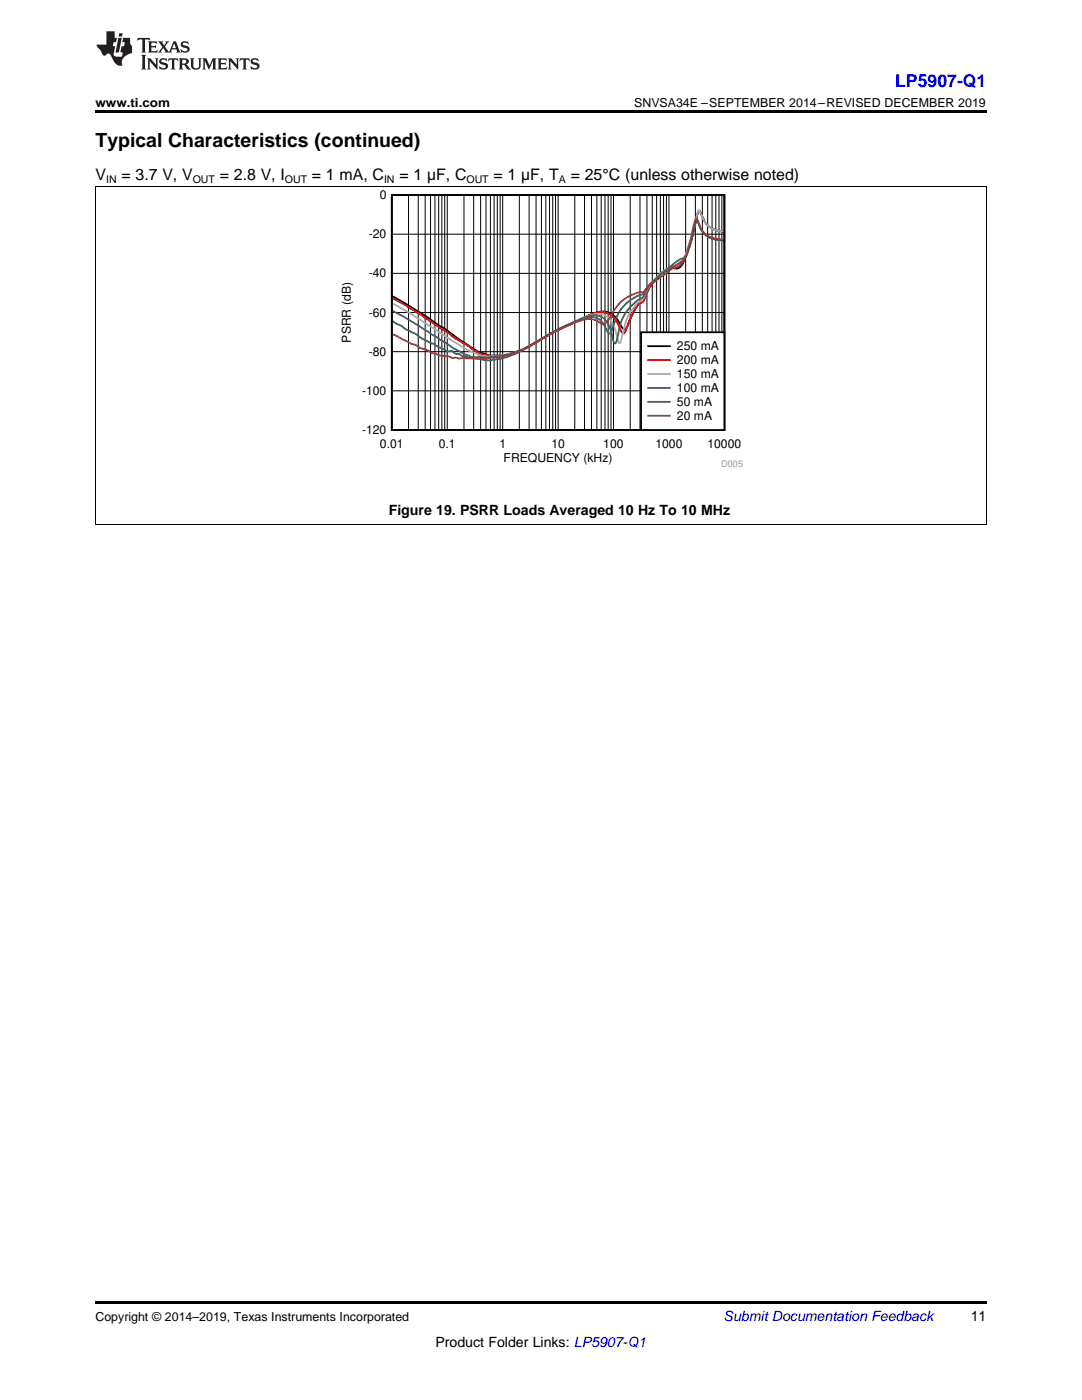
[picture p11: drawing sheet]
<svg xmlns="http://www.w3.org/2000/svg" width="216mm" height="279mm" viewBox="0 0 216 279" stroke-linecap="round" stroke-linejoin="round" font-family="sans-serif">
<path d="M19 259.7h177.8v.5h-177.8z" fill="#000"/>
<path d="M19.1 37.3v67.3M196.8 37.3v67.3M19 104.6h177.8" fill="none" stroke="#000" stroke-width=".2"/>
<path d="M67.6 38h80.7v55.3h-80.7z" fill-rule="evenodd" fill="#fff"/>
<path d="M78.2 38.9h66.3v46.9h-66.3zM144.4 46.2l-1-.1a4.2 4.2 0 0 1-3.4-3.1l-.5-1a13 13 0 0 0-1.1 4.1l-1.8 5.8a1.81 1.81 0 0 1-2 1.7 3.7 3.7 0 0 0-3.4 1.8 12.8 12.8 0 0 0-2.8 4.7 4.1 4.1 0 0 0-2.2 2.6l-.5 1.2a3.3 3.3 0 0 1-1.1 1.8 4.5 4.5 0 0 1-1.4-1.9 4 4 0 0 0-5.4-1l-6.5 3.1-6.9 3.8-1.4 .6-2 .5-2.1 .2a8.7 8.7 0 0 1-5.6-2.2l-9.3-6.4-5.6-3.2" fill="none" stroke="#000" stroke-width=".35"/>
<g fill="none" stroke="#000" stroke-width=".2">
<path d="M81.5 38.9v46.9M83.5 38.9v46.9M84.8 38.9v46.9M85.9 38.9v46.9M86.8 38.9v46.9M87.5 38.9v46.9M88.2 38.9v46.9M88.7 38.9v46.9M89.2 38.9v46.9M92.6 38.9v46.9M94.5 38.9v46.9M95.9 38.9v46.9"/>
<path d="M97 38.9v46.9M97.9 38.9v46.9M98.6 38.9v46.9M99.2 38.9v46.9M99.8 38.9v46.9M100.3 38.9v46.9M103.6 38.9v46.9M105.6 38.9v46.9M107 38.9v46.9M108 38.9v46.9M108.9 38.9v46.9M109.7 38.9v46.9"/>
<path d="M110.3 38.9v46.9M110.9 38.9v46.9M111.4 38.9v46.9M114.7 38.9v46.9M116.6 38.9v46.9M118 38.9v46.9M119.1 38.9v46.9M120 38.9v46.9M120.7 38.9v46.9M121.4 38.9v46.9M121.9 38.9v46.9M122.4 38.9v46.9"/>
<path d="M125.8 38.9v46.9M127.7 38.9v46.9M129.1 38.9v46.9M130.1 38.9v46.9M131 38.9v46.9M131.8 38.9v46.9M132.4 38.9v46.9M133 38.9v46.9M133.5 38.9v46.9M136.8 38.9v46.9M138.8 38.9v46.9M140.1 38.9v46.9"/>
<path d="M141.2 38.9v46.9M142.1 38.9v46.9M142.8 38.9v46.9M143.5 38.9v46.9M144 38.9v46.9M78.2 54.6h66.4M78.2 46.7h66.4M78.2 78h66.4M78.2 70.2h66.4M78.2 62.4h66.4"/>
</g>
<path d="M144.4 46.2l-1-.1a4.3 4.3 0 0 1-3.5-3.4l-.4-.7-.4 .7a44.8 44.8 0 0 1-3 9.9 2.87 2.87 0 0 1-2.5 .9 10.2 10.2 0 0 0-4.3 4.4l-.3 .7a2.44 2.44 0 0 1-1 1.8 6.4 6.4 0 0 0-2.3 3.3l-1.1 2.7-.2 .1-.3-.2a6.4 6.4 0 0 0-2.5-3.6 5.6 5.6 0 0 0-5.1 .7l-5.1 2.4-7.1 4-3.3 1.1-.9 .2-.9-.1a4.3 4.3 0 0 1-2.2-.1l-.8-.1-1.6-.9-1-.7-2.8-1.6-1.8-1.5-4.8-3.2-3.3-2-2.5-1.3" fill="none" stroke="#f00" stroke-width=".35"/>
<path d="M144.4 46.2l-1-.1a4.3 4.3 0 0 1-3.5-3.4 .66 .66 0 0 0-.5-.7l-.3 .6a35.1 35.1 0 0 1-3 9.5 6 6 0 0 1-3 1.5l-1.1 .7-1 1.1a11 11 0 0 0-2.6 4.2l-.3 .3a8.4 8.4 0 0 0-3.5 5.1l-.9 3.5-.4-.6-.5-2.1a4 4 0 0 0-2.6-3.1l-.6-.1-1.1 .1-2.4 .9-6.1 2.9-4.8 2.7-2.9 1.3-2.8 .5-2.2 .1-1.9-.4-2.1-.9-4.3-2.6-6.8-4.4-3.8-2.2" fill="none" stroke="#aaa" stroke-width=".35"/>
<path d="M144.4 48l-1.8-.3a4.1 4.1 0 0 1-3.3-3.4l-.3-.2-.3 .5a28.4 28.4 0 0 1-2.3 7.3l-1 .8-2.9 1.5-1.6 1.4a8.9 8.9 0 0 0-2.5 3.6l-.3 .3a8.9 8.9 0 0 0-4.7 6.6l-.4 1.9-.2 .6-.3-.3-.4-1.5a4.6 4.6 0 0 0-2.3-3.6 6.2 6.2 0 0 0-4.6 .8l-3.9 1.8-6.5 3.8-2.1 1.1-2.7 .9-2.4 .3h-1l-2-.5-1.9-.7-2-1.1-8.2-5.2-4.1-2.3" fill="none" stroke="#295c75" stroke-width=".35"/>
<path d="M144.4 48l-1.8-.2a4.2 4.2 0 0 1-3.3-3.5l-.3-.2-.3 .5-1 4.4a4.1 4.1 0 0 1-1.3 2.5l-1.4 .7-4.1 3.5a7.6 7.6 0 0 0-2.5 2.9l-1.3 .5-1.7 1.1a9 9 0 0 0-3.2 5.3l-.5 1.1a1.21 1.21 0 0 1-.8-1.1 3.2 3.2 0 0 0-4.7-1.9l-4.8 2.1-7.1 4-2.8 1.1h-.5l-1 .3-1.8 .1-.9 .2-.3-.1h-1a1.05 1.05 0 0 0-1.1 0l-.9-.1a.67 .67 0 0 1-1 0l-.3-.1a1.02 1.02 0 0 1-1-.5h-.7l-.9-.6-.3 .1h-.3a.42 .42 0 0 1-.6-.2l-.6-.3-.9-.4-.9-.6h-.3l-1.9-.9-1.5-1.1-1.6-.7-1.1-.9-.9-.3-.8-.6" fill="none" stroke="#286b49" stroke-width=".35"/>
<path d="M144.4 47.8l-1.8-.2a4.2 4.2 0 0 1-3.3-3.5l-.3-.4a3.9 3.9 0 0 0-.8 2.4l-.8 3.2a3.9 3.9 0 0 1-1.3 2.8l-5.4 4a6.5 6.5 0 0 0-2.3 2.2l-1.3 .2-1.9 .8a10.1 10.1 0 0 0-3.7 4.4 1.12 1.12 0 0 1-1.5 .8 4.6 4.6 0 0 0-5.1-.2l-5.1 2.3-5.2 3.1-1.6 .7-2.5 .8-3.5 .4h-2.1l-2.5-.2-.9 .2-.4-.2-.7 .1-1.3-.4a5.2 5.2 0 0 1-2.5-.6 1.32 1.32 0 0 1-1.2-.5l-.7-.4-.9-.1-1-.7-.7-.2-2.5-1.2-.3-.3-.5-.3h-.4" fill="none" stroke="#9e3a3a" stroke-width=".35"/>
<path d="M127.9 66.3h16.6v19.5h-16.6z" fill-rule="evenodd" fill="#fff"/>
<path d="M127.9 66.3h16.6v19.5h-16.6zM129.3 69.1h4.3" fill="none" stroke="#000" stroke-width=".35"/>
<path d="M129.3 71.9h4.3" fill="none" stroke="#f00" stroke-width=".35"/>
<path d="M129.3 74.6h4.3" fill="none" stroke="#aaa" stroke-width=".35"/>
<path d="M129.3 77.4h4.3" fill="none" stroke="#295c75" stroke-width=".35"/>
<path d="M129.3 80.2h4.3" fill="none" stroke="#286b49" stroke-width=".35"/>
<path d="M129.3 83h4.3" fill="none" stroke="#9e3a3a" stroke-width=".35"/>
<path d="M19 37.2h177.8" fill="none" stroke="#000" stroke-width=".2"/>
<path d="M19 22h177.8v.5h-177.8z" fill="#000"/>
<g fill="#231f20">
<path d="M27.5 7.6l-.1 .5 .4-.2h.6v.1v2.1l-.2 .4h1l-.3-.4v-2.1l.1-.1h.5l.5 .2-.2-.5zM29.5 8.3l.2 .3v1.5l-.2 .4h1.8l.2-.6a1.04 1.04 0 0 1-1.3 .2v-.7h.6l.3 .2v-.6l-.3 .2h-.6v-.6l.8-.1 .4 .3-.2-.5zM31.5 8.3l.9 1.1-.9 1.1h.8l-.2-.2 .5-.7 .4 .7-.2 .2h1.5l-.1-.2 .1-.4h.9l.1 .4-.2 .2h1l-.3-.3-.7-1.9h-.5l-.9 2-.8-1 .9-1h-.8l.1 .3-.3 .5-.4-.6 .2-.2zM34.7 8.6l.4 1h-.7zM36.3 8.4a.63 .63 0 0 0-.2 .7 .63 .63 0 0 0 .6 .4l.6 .2 .1 .2a.75 .75 0 0 1-.7 .4 .75 .75 0 0 1-.6-.5l.1 .7 .1-.1a1.11 1.11 0 0 0 1.5-.6 1.13 1.13 0 0 0-1.2-.8l-.1-.4a1.04 1.04 0 0 1 1.2 .2l-.2-.5-.1 .1-.5-.2zM28.2 10.9l.2 .4v2.2l-.2 .4h1l-.3-.4v-2.2l.3-.4zM29.3 11.6l.3 .4v1.5l-.3 .4h.8l-.2-.4v-1.3l1.5 1.7v-1.9l.2-.4h-.7l.2 .4v.9l-1.1-1.3zM32 11.8a.62 .62 0 0 0-.2 .7 .62 .62 0 0 0 .6 .4l.6 .1 .1 .3a.76 .76 0 0 1-.7 .3 .76 .76 0 0 1-.6-.4l.1 .7 .1-.1a1.11 1.11 0 0 0 1.5-.6 1.13 1.13 0 0 0-1.2-.8l-.1-.4a1.04 1.04 0 0 1 1.2 .2l-.2-.6-.1 .1-.5-.1zM33.7 11.6l-.2 .6a.61 .61 0 0 1 .8-.3v1.6l-.2 .4h.9l-.2-.4v-1.6a.63 .63 0 0 1 .8 .3l-.2-.6zM35.6 11.6l.3 .4v1.5l-.3 .4h1l-.2-.2v-.8l.5 .2a.76 .76 0 0 0 1.2 .7l-1-1a.58 .58 0 0 0 .6-.5 .58 .58 0 0 0-.5-.6zM36.4 11.9h.1a.45 .45 0 0 1 .5 .1 .45 .45 0 0 1 .1 .5l-.7 .2zM37.9 11.6l.2 .2a2.17 2.17 0 0 0 .3 1.9 .99 .99 0 0 0 1.6-.6v-1.1l.2-.4h-.7l.2 .2a1.92 1.92 0 0 1-.2 1.8 .6 .6 0 0 1-.9-.5v-1.1l.2-.4zM40.4 11.6l.2 .4v1.5l-.2 .4h.7l-.2-.4v-1.4l.8 1.8 .8-1.8v1.4l-.2 .4h.9l-.2-.4v-1.5l.2-.4h-.8l-.6 1.5-.6-1.5zM43.4 11.6l.2 .4v1.5l-.2 .4h1.8l.2-.6a1.04 1.04 0 0 1-1.3 .1v-.6h.5l.4 .2v-.6l-.4 .2h-.5v-.7h.8l.3 .3-.1-.6zM45.5 11.6l.2 .4v1.5l-.2 .4h.7l-.2-.4v-1.3l1.5 1.7v-1.9l.2-.4h-.7l.2 .4v.9l-1.1-1.3zM47.9 11.6l-.1 .6a.61 .61 0 0 1 .8-.3v1.6l-.3 .4h1l-.3-.4 .1-1.6a.63 .63 0 0 1 .7 .3l-.1-.6zM50.2 11.8a.62 .62 0 0 0-.2 .7 .62 .62 0 0 0 .6 .4l.6 .1 .2 .3a.76 .76 0 0 1-.8 .3 .76 .76 0 0 1-.6-.4l.1 .7 .2-.1a1.11 1.11 0 0 0 1.5-.6 1.13 1.13 0 0 0-1.3-.8l-.1-.4a1.04 1.04 0 0 1 1.2 .2l-.1-.6-.2 .1-.5-.1z"/>
<path d="M21.2 6.3v2.6h-1.9l.1 .4 .7 .9a.91 .91 0 0 0 1 .8 .56 .56 0 0 1 .5-.3 .56 .56 0 0 1 .5 .3l.4 .8a1.53 1.53 0 0 0 1.9 1.2 1.54 1.54 0 0 1 1-2.1l.9-.3v-1.4a1.52 1.52 0 0 1-.3-1.6h-1.4l-.2 .8h.5l-.2 .8h-.4l-.2 1v.2l.4 .1-.2 .8a1.93 1.93 0 0 1-1.6-.3l.3-1.8h-.5l.2-.8h.4l.2-.8h-.4v-1.3zM23.6 7.6l-.6 2.9h.7l.6-2.9zM23.8 6.6l-.1 .7h.6l.2-.7z"/>
</g>
<text font-size="3.9" x="19" y="29.3">Typical Characteristics (continued)</text>
<text font-size="3.5" fill="#00f" x="178.6" y="17.3">LP5907-Q1</text>
<g font-size="3.2">
<text x="19" y="36">V</text>
<text x="24.2" y="36">= 3.7 V, V</text>
<text x="43.9" y="36">= 2.8 V, I</text>
<text x="62.2" y="36">= 1 mA, C</text>
<text x="79.7" y="36">= 1 µF, C</text>
<text x="98.5" y="36">= 1 µF, T</text>
<text x="113.9" y="36">= 25°C (unless otherwise noted)</text>
</g>
<g font-size="2.8">
<text x="77.6" y="102.9">Figure 19. PSRR Loads Averaged 10 Hz To 10 MHz</text>
<text x="193.7" y="263.6">11</text>
<text x="86.9" y="268.9">Product Folder Links: LP5907-Q1</text>
</g>
<text font-size="2.8" fill="#0000c8" x="144.4" y="263.6">Submit Documentation Feedback</text>
<g font-size="2.5">
<text x="19" y="21.4">www.ti.com</text>
<text x="126.5" y="21.4">SNVSA34E –SEPTEMBER 2014–REVISED DECEMBER 2019</text>
<text x="19" y="263.6">Copyright © 2014–2019, Texas Instruments Incorporated</text>
</g>
<g font-size="2.4">
<text x="75.8" y="39.7">0</text>
<text x="73.6" y="47.5">-20</text>
<text x="73.6" y="55.4">-40</text>
<text x="73.6" y="63.2">-60</text>
<text x="70" y="68.4" transform="rotate(-90 70 68.4)">PSRR (dB)</text>
<text x="73.6" y="71">-80</text>
<text x="135.1" y="69.9">250 mA</text>
<text x="135.1" y="72.7">200 mA</text>
<text x="135.1" y="75.5">150 mA</text>
<text x="72.2" y="78.8">-100</text>
<text x="135.1" y="78.3">100 mA</text>
<text x="135.1" y="81">50 mA</text>
<text x="135.1" y="83.8">20 mA</text>
<text x="72.2" y="86.6">-120</text>
<text x="75.8" y="89.4">0.01</text>
<text x="87.6" y="89.4">0.1</text>
<text x="99.6" y="89.4">1</text>
<text x="110" y="89.4">10</text>
<text x="120.4" y="89.4">100</text>
<text x="130.8" y="89.4">1000</text>
<text x="141.2" y="89.4">10000</text>
<text x="100.5" y="92.2">FREQUENCY (kHz)</text>
</g>
<g font-size="2.1">
<text x="21.2" y="36.6">IN</text>
<text x="38.5" y="36.6">OUT</text>
<text x="56.8" y="36.6">OUT</text>
<text x="76.6" y="36.6">IN</text>
<text x="93.1" y="36.6">OUT</text>
<text x="111.5" y="36.6">A</text>
</g>
<text font-size="1.8" fill="#999" x="143.9" y="93.2">D005</text>
</svg>
